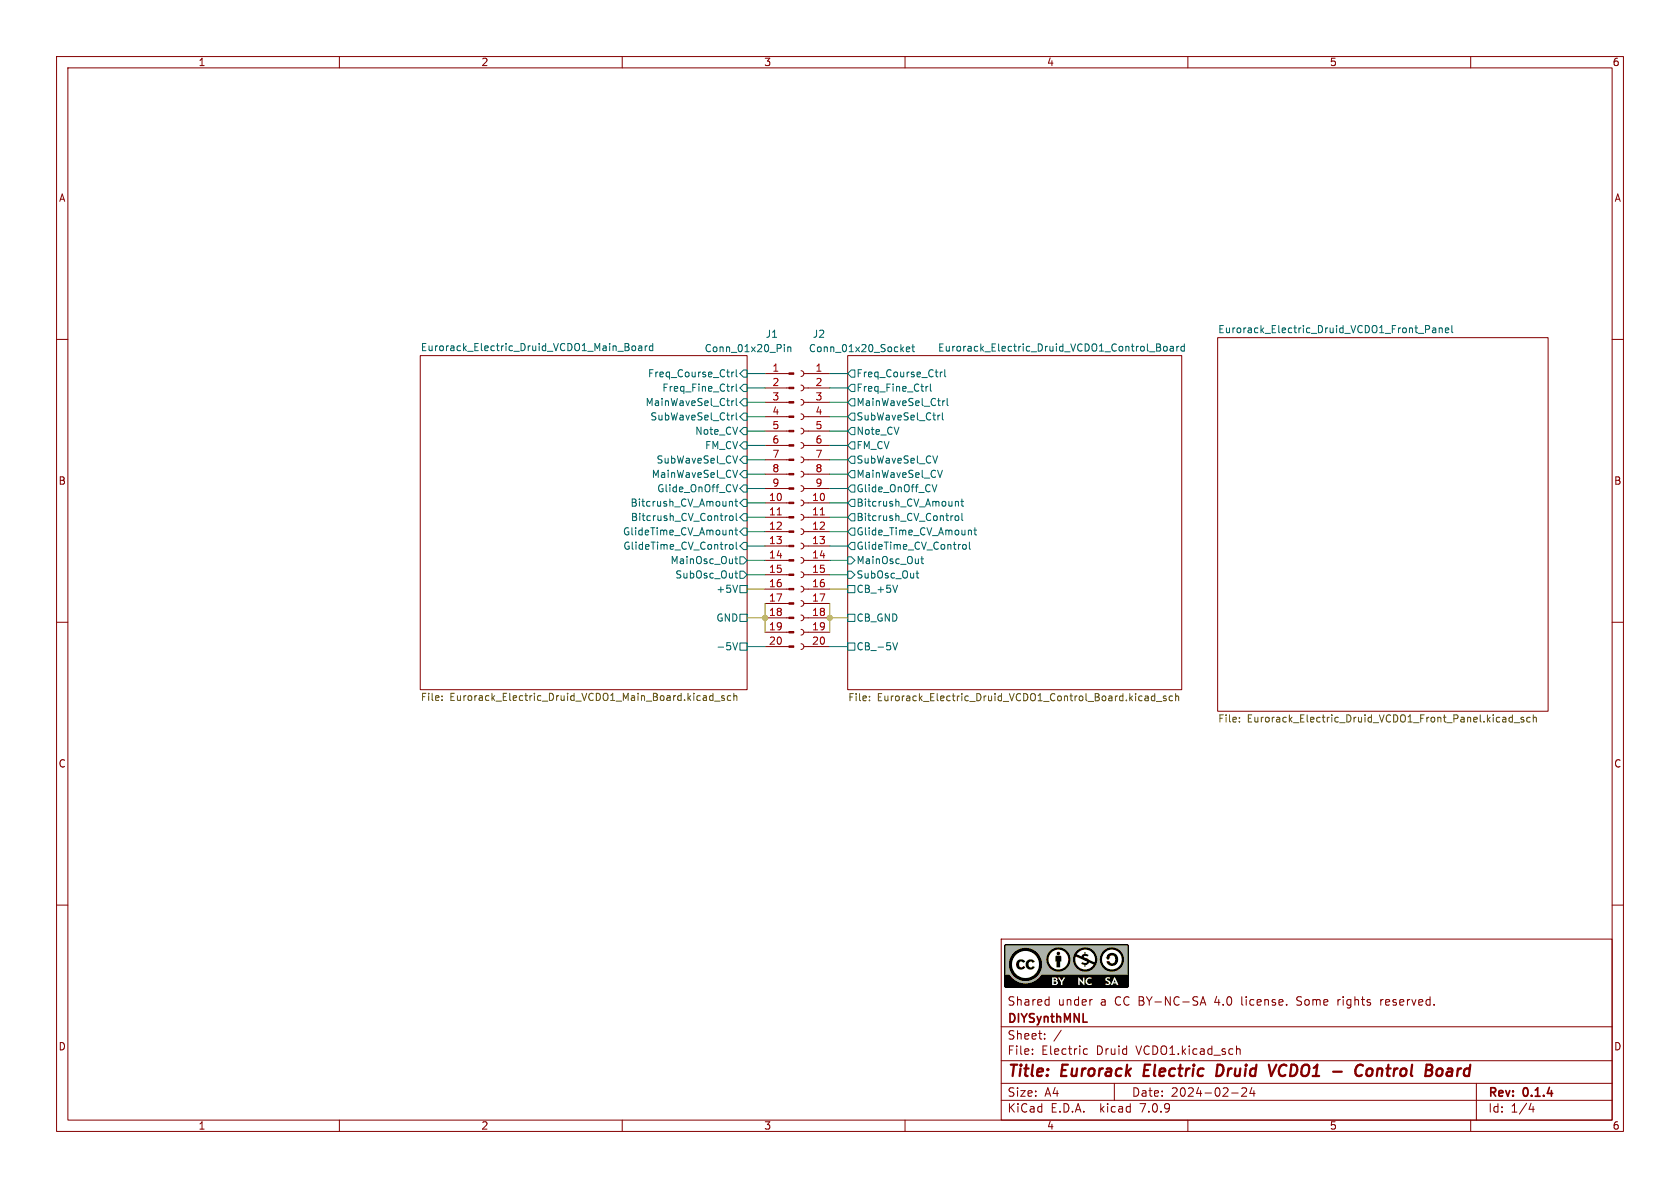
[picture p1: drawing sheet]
(kicad_sch (version 20230121) (generator eeschema)

 (paper "A4")

 (title_block
  (title "Eurorack Electric Druid VCDO1 - Control Board")
  (date "2024-02-24")
  (rev "0.1.4")
  (company "DIYSynthMNL")
  (comment 1 "Shared under a CC BY-NC-SA 4.0 license. Some rights reserved."))

 (lib_symbols
  (symbol "Connector:Conn_01x20_Pin" (pin_names (offset 1.016) hide) (in_bom yes) (on_board yes)
   (property "Reference" "J" (at 0 25.4 0) (effects (font (size 1.27 1.27))))
   (property "Value" "Conn_01x20_Pin" (at 0 -27.94 0) (effects (font (size 1.27 1.27))))
   (property "Footprint" "" (at 0 0 0) (effects (font (size 1.27 1.27)) hide))
   (property "Datasheet" "~" (at 0 0 0) (effects (font (size 1.27 1.27)) hide))
   (property "ki_locked" "" (at 0 0 0) (effects (font (size 1.27 1.27))))
   (symbol "Conn_01x20_Pin_1_1"
    (polyline (pts (xy 1.27 -25.4) (xy 0.8636 -25.4)) (stroke (width 0.1524) (type default)) (fill (type none)))
    (polyline (pts (xy 1.27 -22.86) (xy 0.8636 -22.86)) (stroke (width 0.1524) (type default)) (fill (type none)))
    (polyline (pts (xy 1.27 -20.32) (xy 0.8636 -20.32)) (stroke (width 0.1524) (type default)) (fill (type none)))
    (polyline (pts (xy 1.27 -17.78) (xy 0.8636 -17.78)) (stroke (width 0.1524) (type default)) (fill (type none)))
    (polyline (pts (xy 1.27 -15.24) (xy 0.8636 -15.24)) (stroke (width 0.1524) (type default)) (fill (type none)))
    (polyline (pts (xy 1.27 -12.7) (xy 0.8636 -12.7)) (stroke (width 0.1524) (type default)) (fill (type none)))
    (polyline (pts (xy 1.27 -10.16) (xy 0.8636 -10.16)) (stroke (width 0.1524) (type default)) (fill (type none)))
    (polyline (pts (xy 1.27 -7.62) (xy 0.8636 -7.62)) (stroke (width 0.1524) (type default)) (fill (type none)))
    (polyline (pts (xy 1.27 -5.08) (xy 0.8636 -5.08)) (stroke (width 0.1524) (type default)) (fill (type none)))
    (polyline (pts (xy 1.27 -2.54) (xy 0.8636 -2.54)) (stroke (width 0.1524) (type default)) (fill (type none)))
    (polyline (pts (xy 1.27 0) (xy 0.8636 0)) (stroke (width 0.1524) (type default)) (fill (type none)))
    (polyline (pts (xy 1.27 2.54) (xy 0.8636 2.54)) (stroke (width 0.1524) (type default)) (fill (type none)))
    (polyline (pts (xy 1.27 5.08) (xy 0.8636 5.08)) (stroke (width 0.1524) (type default)) (fill (type none)))
    (polyline (pts (xy 1.27 7.62) (xy 0.8636 7.62)) (stroke (width 0.1524) (type default)) (fill (type none)))
    (polyline (pts (xy 1.27 10.16) (xy 0.8636 10.16)) (stroke (width 0.1524) (type default)) (fill (type none)))
    (polyline (pts (xy 1.27 12.7) (xy 0.8636 12.7)) (stroke (width 0.1524) (type default)) (fill (type none)))
    (polyline (pts (xy 1.27 15.24) (xy 0.8636 15.24)) (stroke (width 0.1524) (type default)) (fill (type none)))
    (polyline (pts (xy 1.27 17.78) (xy 0.8636 17.78)) (stroke (width 0.1524) (type default)) (fill (type none)))
    (polyline (pts (xy 1.27 20.32) (xy 0.8636 20.32)) (stroke (width 0.1524) (type default)) (fill (type none)))
    (polyline (pts (xy 1.27 22.86) (xy 0.8636 22.86)) (stroke (width 0.1524) (type default)) (fill (type none)))
    (rectangle (start 0.8636 -25.273) (end 0 -25.527) (stroke (width 0.1524) (type default)) (fill (type outline)))
    (rectangle (start 0.8636 -22.733) (end 0 -22.987) (stroke (width 0.1524) (type default)) (fill (type outline)))
    (rectangle (start 0.8636 -20.193) (end 0 -20.447) (stroke (width 0.1524) (type default)) (fill (type outline)))
    (rectangle (start 0.8636 -17.653) (end 0 -17.907) (stroke (width 0.1524) (type default)) (fill (type outline)))
    (rectangle (start 0.8636 -15.113) (end 0 -15.367) (stroke (width 0.1524) (type default)) (fill (type outline)))
    (rectangle (start 0.8636 -12.573) (end 0 -12.827) (stroke (width 0.1524) (type default)) (fill (type outline)))
    (rectangle (start 0.8636 -10.033) (end 0 -10.287) (stroke (width 0.1524) (type default)) (fill (type outline)))
    (rectangle (start 0.8636 -7.493) (end 0 -7.747) (stroke (width 0.1524) (type default)) (fill (type outline)))
    (rectangle (start 0.8636 -4.953) (end 0 -5.207) (stroke (width 0.1524) (type default)) (fill (type outline)))
    (rectangle (start 0.8636 -2.413) (end 0 -2.667) (stroke (width 0.1524) (type default)) (fill (type outline)))
    (rectangle (start 0.8636 0.127) (end 0 -0.127) (stroke (width 0.1524) (type default)) (fill (type outline)))
    (rectangle (start 0.8636 2.667) (end 0 2.413) (stroke (width 0.1524) (type default)) (fill (type outline)))
    (rectangle (start 0.8636 5.207) (end 0 4.953) (stroke (width 0.1524) (type default)) (fill (type outline)))
    (rectangle (start 0.8636 7.747) (end 0 7.493) (stroke (width 0.1524) (type default)) (fill (type outline)))
    (rectangle (start 0.8636 10.287) (end 0 10.033) (stroke (width 0.1524) (type default)) (fill (type outline)))
    (rectangle (start 0.8636 12.827) (end 0 12.573) (stroke (width 0.1524) (type default)) (fill (type outline)))
    (rectangle (start 0.8636 15.367) (end 0 15.113) (stroke (width 0.1524) (type default)) (fill (type outline)))
    (rectangle (start 0.8636 17.907) (end 0 17.653) (stroke (width 0.1524) (type default)) (fill (type outline)))
    (rectangle (start 0.8636 20.447) (end 0 20.193) (stroke (width 0.1524) (type default)) (fill (type outline)))
    (rectangle (start 0.8636 22.987) (end 0 22.733) (stroke (width 0.1524) (type default)) (fill (type outline)))
    (pin passive line (at 5.08 22.86 180) (length 3.81) (name "Pin_1" (effects (font (size 1.27 1.27)))) (number "1" (effects (font (size 1.27 1.27)))))
    (pin passive line (at 5.08 0 180) (length 3.81) (name "Pin_10" (effects (font (size 1.27 1.27)))) (number "10" (effects (font (size 1.27 1.27)))))
    (pin passive line (at 5.08 -2.54 180) (length 3.81) (name "Pin_11" (effects (font (size 1.27 1.27)))) (number "11" (effects (font (size 1.27 1.27)))))
    (pin passive line (at 5.08 -5.08 180) (length 3.81) (name "Pin_12" (effects (font (size 1.27 1.27)))) (number "12" (effects (font (size 1.27 1.27)))))
    (pin passive line (at 5.08 -7.62 180) (length 3.81) (name "Pin_13" (effects (font (size 1.27 1.27)))) (number "13" (effects (font (size 1.27 1.27)))))
    (pin passive line (at 5.08 -10.16 180) (length 3.81) (name "Pin_14" (effects (font (size 1.27 1.27)))) (number "14" (effects (font (size 1.27 1.27)))))
    (pin passive line (at 5.08 -12.7 180) (length 3.81) (name "Pin_15" (effects (font (size 1.27 1.27)))) (number "15" (effects (font (size 1.27 1.27)))))
    (pin passive line (at 5.08 -15.24 180) (length 3.81) (name "Pin_16" (effects (font (size 1.27 1.27)))) (number "16" (effects (font (size 1.27 1.27)))))
    (pin passive line (at 5.08 -17.78 180) (length 3.81) (name "Pin_17" (effects (font (size 1.27 1.27)))) (number "17" (effects (font (size 1.27 1.27)))))
    (pin passive line (at 5.08 -20.32 180) (length 3.81) (name "Pin_18" (effects (font (size 1.27 1.27)))) (number "18" (effects (font (size 1.27 1.27)))))
    (pin passive line (at 5.08 -22.86 180) (length 3.81) (name "Pin_19" (effects (font (size 1.27 1.27)))) (number "19" (effects (font (size 1.27 1.27)))))
    (pin passive line (at 5.08 20.32 180) (length 3.81) (name "Pin_2" (effects (font (size 1.27 1.27)))) (number "2" (effects (font (size 1.27 1.27)))))
    (pin passive line (at 5.08 -25.4 180) (length 3.81) (name "Pin_20" (effects (font (size 1.27 1.27)))) (number "20" (effects (font (size 1.27 1.27)))))
    (pin passive line (at 5.08 17.78 180) (length 3.81) (name "Pin_3" (effects (font (size 1.27 1.27)))) (number "3" (effects (font (size 1.27 1.27)))))
    (pin passive line (at 5.08 15.24 180) (length 3.81) (name "Pin_4" (effects (font (size 1.27 1.27)))) (number "4" (effects (font (size 1.27 1.27)))))
    (pin passive line (at 5.08 12.7 180) (length 3.81) (name "Pin_5" (effects (font (size 1.27 1.27)))) (number "5" (effects (font (size 1.27 1.27)))))
    (pin passive line (at 5.08 10.16 180) (length 3.81) (name "Pin_6" (effects (font (size 1.27 1.27)))) (number "6" (effects (font (size 1.27 1.27)))))
    (pin passive line (at 5.08 7.62 180) (length 3.81) (name "Pin_7" (effects (font (size 1.27 1.27)))) (number "7" (effects (font (size 1.27 1.27)))))
    (pin passive line (at 5.08 5.08 180) (length 3.81) (name "Pin_8" (effects (font (size 1.27 1.27)))) (number "8" (effects (font (size 1.27 1.27)))))
    (pin passive line (at 5.08 2.54 180) (length 3.81) (name "Pin_9" (effects (font (size 1.27 1.27)))) (number "9" (effects (font (size 1.27 1.27)))))))
  (symbol "Connector:Conn_01x20_Socket" (pin_names (offset 1.016) hide) (in_bom yes) (on_board yes)
   (property "Reference" "J" (at 0 25.4 0) (effects (font (size 1.27 1.27))))
   (property "Value" "Conn_01x20_Socket" (at 0 -27.94 0) (effects (font (size 1.27 1.27))))
   (property "Footprint" "" (at 0 0 0) (effects (font (size 1.27 1.27)) hide))
   (property "Datasheet" "~" (at 0 0 0) (effects (font (size 1.27 1.27)) hide))
   (property "ki_locked" "" (at 0 0 0) (effects (font (size 1.27 1.27))))
   (symbol "Conn_01x20_Socket_1_1"
    (arc (start 0 -24.892) (mid -0.5058 -25.4) (end 0 -25.908) (stroke (width 0.1524) (type default)) (fill (type none)))
    (arc (start 0 -22.352) (mid -0.5058 -22.86) (end 0 -23.368) (stroke (width 0.1524) (type default)) (fill (type none)))
    (arc (start 0 -19.812) (mid -0.5058 -20.32) (end 0 -20.828) (stroke (width 0.1524) (type default)) (fill (type none)))
    (arc (start 0 -17.272) (mid -0.5058 -17.78) (end 0 -18.288) (stroke (width 0.1524) (type default)) (fill (type none)))
    (arc (start 0 -14.732) (mid -0.5058 -15.24) (end 0 -15.748) (stroke (width 0.1524) (type default)) (fill (type none)))
    (arc (start 0 -12.192) (mid -0.5058 -12.7) (end 0 -13.208) (stroke (width 0.1524) (type default)) (fill (type none)))
    (arc (start 0 -9.652) (mid -0.5058 -10.16) (end 0 -10.668) (stroke (width 0.1524) (type default)) (fill (type none)))
    (arc (start 0 -7.112) (mid -0.5058 -7.62) (end 0 -8.128) (stroke (width 0.1524) (type default)) (fill (type none)))
    (arc (start 0 -4.572) (mid -0.5058 -5.08) (end 0 -5.588) (stroke (width 0.1524) (type default)) (fill (type none)))
    (arc (start 0 -2.032) (mid -0.5058 -2.54) (end 0 -3.048) (stroke (width 0.1524) (type default)) (fill (type none)))
    (polyline (pts (xy -1.27 -25.4) (xy -0.508 -25.4)) (stroke (width 0.1524) (type default)) (fill (type none)))
    (polyline (pts (xy -1.27 -22.86) (xy -0.508 -22.86)) (stroke (width 0.1524) (type default)) (fill (type none)))
    (polyline (pts (xy -1.27 -20.32) (xy -0.508 -20.32)) (stroke (width 0.1524) (type default)) (fill (type none)))
    (polyline (pts (xy -1.27 -17.78) (xy -0.508 -17.78)) (stroke (width 0.1524) (type default)) (fill (type none)))
    (polyline (pts (xy -1.27 -15.24) (xy -0.508 -15.24)) (stroke (width 0.1524) (type default)) (fill (type none)))
    (polyline (pts (xy -1.27 -12.7) (xy -0.508 -12.7)) (stroke (width 0.1524) (type default)) (fill (type none)))
    (polyline (pts (xy -1.27 -10.16) (xy -0.508 -10.16)) (stroke (width 0.1524) (type default)) (fill (type none)))
    (polyline (pts (xy -1.27 -7.62) (xy -0.508 -7.62)) (stroke (width 0.1524) (type default)) (fill (type none)))
    (polyline (pts (xy -1.27 -5.08) (xy -0.508 -5.08)) (stroke (width 0.1524) (type default)) (fill (type none)))
    (polyline (pts (xy -1.27 -2.54) (xy -0.508 -2.54)) (stroke (width 0.1524) (type default)) (fill (type none)))
    (polyline (pts (xy -1.27 0) (xy -0.508 0)) (stroke (width 0.1524) (type default)) (fill (type none)))
    (polyline (pts (xy -1.27 2.54) (xy -0.508 2.54)) (stroke (width 0.1524) (type default)) (fill (type none)))
    (polyline (pts (xy -1.27 5.08) (xy -0.508 5.08)) (stroke (width 0.1524) (type default)) (fill (type none)))
    (polyline (pts (xy -1.27 7.62) (xy -0.508 7.62)) (stroke (width 0.1524) (type default)) (fill (type none)))
    (polyline (pts (xy -1.27 10.16) (xy -0.508 10.16)) (stroke (width 0.1524) (type default)) (fill (type none)))
    (polyline (pts (xy -1.27 12.7) (xy -0.508 12.7)) (stroke (width 0.1524) (type default)) (fill (type none)))
    (polyline (pts (xy -1.27 15.24) (xy -0.508 15.24)) (stroke (width 0.1524) (type default)) (fill (type none)))
    (polyline (pts (xy -1.27 17.78) (xy -0.508 17.78)) (stroke (width 0.1524) (type default)) (fill (type none)))
    (polyline (pts (xy -1.27 20.32) (xy -0.508 20.32)) (stroke (width 0.1524) (type default)) (fill (type none)))
    (polyline (pts (xy -1.27 22.86) (xy -0.508 22.86)) (stroke (width 0.1524) (type default)) (fill (type none)))
    (arc (start 0 0.508) (mid -0.5058 0) (end 0 -0.508) (stroke (width 0.1524) (type default)) (fill (type none)))
    (arc (start 0 3.048) (mid -0.5058 2.54) (end 0 2.032) (stroke (width 0.1524) (type default)) (fill (type none)))
    (arc (start 0 5.588) (mid -0.5058 5.08) (end 0 4.572) (stroke (width 0.1524) (type default)) (fill (type none)))
    (arc (start 0 8.128) (mid -0.5058 7.62) (end 0 7.112) (stroke (width 0.1524) (type default)) (fill (type none)))
    (arc (start 0 10.668) (mid -0.5058 10.16) (end 0 9.652) (stroke (width 0.1524) (type default)) (fill (type none)))
    (arc (start 0 13.208) (mid -0.5058 12.7) (end 0 12.192) (stroke (width 0.1524) (type default)) (fill (type none)))
    (arc (start 0 15.748) (mid -0.5058 15.24) (end 0 14.732) (stroke (width 0.1524) (type default)) (fill (type none)))
    (arc (start 0 18.288) (mid -0.5058 17.78) (end 0 17.272) (stroke (width 0.1524) (type default)) (fill (type none)))
    (arc (start 0 20.828) (mid -0.5058 20.32) (end 0 19.812) (stroke (width 0.1524) (type default)) (fill (type none)))
    (arc (start 0 23.368) (mid -0.5058 22.86) (end 0 22.352) (stroke (width 0.1524) (type default)) (fill (type none)))
    (pin passive line (at -5.08 22.86 0) (length 3.81) (name "Pin_1" (effects (font (size 1.27 1.27)))) (number "1" (effects (font (size 1.27 1.27)))))
    (pin passive line (at -5.08 0 0) (length 3.81) (name "Pin_10" (effects (font (size 1.27 1.27)))) (number "10" (effects (font (size 1.27 1.27)))))
    (pin passive line (at -5.08 -2.54 0) (length 3.81) (name "Pin_11" (effects (font (size 1.27 1.27)))) (number "11" (effects (font (size 1.27 1.27)))))
    (pin passive line (at -5.08 -5.08 0) (length 3.81) (name "Pin_12" (effects (font (size 1.27 1.27)))) (number "12" (effects (font (size 1.27 1.27)))))
    (pin passive line (at -5.08 -7.62 0) (length 3.81) (name "Pin_13" (effects (font (size 1.27 1.27)))) (number "13" (effects (font (size 1.27 1.27)))))
    (pin passive line (at -5.08 -10.16 0) (length 3.81) (name "Pin_14" (effects (font (size 1.27 1.27)))) (number "14" (effects (font (size 1.27 1.27)))))
    (pin passive line (at -5.08 -12.7 0) (length 3.81) (name "Pin_15" (effects (font (size 1.27 1.27)))) (number "15" (effects (font (size 1.27 1.27)))))
    (pin passive line (at -5.08 -15.24 0) (length 3.81) (name "Pin_16" (effects (font (size 1.27 1.27)))) (number "16" (effects (font (size 1.27 1.27)))))
    (pin passive line (at -5.08 -17.78 0) (length 3.81) (name "Pin_17" (effects (font (size 1.27 1.27)))) (number "17" (effects (font (size 1.27 1.27)))))
    (pin passive line (at -5.08 -20.32 0) (length 3.81) (name "Pin_18" (effects (font (size 1.27 1.27)))) (number "18" (effects (font (size 1.27 1.27)))))
    (pin passive line (at -5.08 -22.86 0) (length 3.81) (name "Pin_19" (effects (font (size 1.27 1.27)))) (number "19" (effects (font (size 1.27 1.27)))))
    (pin passive line (at -5.08 20.32 0) (length 3.81) (name "Pin_2" (effects (font (size 1.27 1.27)))) (number "2" (effects (font (size 1.27 1.27)))))
    (pin passive line (at -5.08 -25.4 0) (length 3.81) (name "Pin_20" (effects (font (size 1.27 1.27)))) (number "20" (effects (font (size 1.27 1.27)))))
    (pin passive line (at -5.08 17.78 0) (length 3.81) (name "Pin_3" (effects (font (size 1.27 1.27)))) (number "3" (effects (font (size 1.27 1.27)))))
    (pin passive line (at -5.08 15.24 0) (length 3.81) (name "Pin_4" (effects (font (size 1.27 1.27)))) (number "4" (effects (font (size 1.27 1.27)))))
    (pin passive line (at -5.08 12.7 0) (length 3.81) (name "Pin_5" (effects (font (size 1.27 1.27)))) (number "5" (effects (font (size 1.27 1.27)))))
    (pin passive line (at -5.08 10.16 0) (length 3.81) (name "Pin_6" (effects (font (size 1.27 1.27)))) (number "6" (effects (font (size 1.27 1.27)))))
    (pin passive line (at -5.08 7.62 0) (length 3.81) (name "Pin_7" (effects (font (size 1.27 1.27)))) (number "7" (effects (font (size 1.27 1.27)))))
    (pin passive line (at -5.08 5.08 0) (length 3.81) (name "Pin_8" (effects (font (size 1.27 1.27)))) (number "8" (effects (font (size 1.27 1.27)))))
    (pin passive line (at -5.08 2.54 0) (length 3.81) (name "Pin_9" (effects (font (size 1.27 1.27)))) (number "9" (effects (font (size 1.27 1.27))))))))

 (junction (at 135.255 109.22) (diameter 0) (color 0 0 0 0))
 (junction (at 146.685 109.22) (diameter 0) (color 0 0 0 0))

 (wire (pts (xy 135.255 106.68) (xy 135.255 109.22)) (stroke (width 0) (type default)))
 (wire (pts (xy 146.685 78.74) (xy 149.86 78.74)) (stroke (width 0) (type default)))
 (wire (pts (xy 132.08 76.2) (xy 135.255 76.2)) (stroke (width 0) (type default)))
 (wire (pts (xy 132.08 91.44) (xy 135.255 91.44)) (stroke (width 0) (type default)))
 (wire (pts (xy 132.08 101.6) (xy 135.255 101.6)) (stroke (width 0) (type default)))
 (wire (pts (xy 132.08 68.58) (xy 135.255 68.58)) (stroke (width 0) (type default)))
 (wire (pts (xy 146.685 66.04) (xy 149.86 66.04)) (stroke (width 0) (type default)))
 (wire (pts (xy 146.685 93.98) (xy 149.86 93.98)) (stroke (width 0) (type default)))
 (wire (pts (xy 146.685 99.06) (xy 149.86 99.06)) (stroke (width 0) (type default)))
 (wire (pts (xy 132.08 83.82) (xy 135.255 83.82)) (stroke (width 0) (type default)))
 (wire (pts (xy 132.08 114.3) (xy 135.255 114.3)) (stroke (width 0) (type default)))
 (wire (pts (xy 146.685 81.28) (xy 149.86 81.28)) (stroke (width 0) (type default)))
 (wire (pts (xy 146.685 88.9) (xy 149.86 88.9)) (stroke (width 0) (type default)))
 (wire (pts (xy 146.685 73.66) (xy 149.86 73.66)) (stroke (width 0) (type default)))
 (wire (pts (xy 132.08 93.98) (xy 135.255 93.98)) (stroke (width 0) (type default)))
 (wire (pts (xy 146.685 104.14) (xy 149.86 104.14)) (stroke (width 0) (type default)))
 (wire (pts (xy 146.685 76.2) (xy 149.86 76.2)) (stroke (width 0) (type default)))
 (wire (pts (xy 132.08 99.06) (xy 135.255 99.06)) (stroke (width 0) (type default)))
 (wire (pts (xy 146.685 109.22) (xy 149.86 109.22)) (stroke (width 0) (type default)))
 (wire (pts (xy 132.08 73.66) (xy 135.255 73.66)) (stroke (width 0) (type default)))
 (wire (pts (xy 146.685 91.44) (xy 149.86 91.44)) (stroke (width 0) (type default)))
 (wire (pts (xy 146.685 106.68) (xy 146.685 109.22)) (stroke (width 0) (type default)))
 (wire (pts (xy 132.08 96.52) (xy 135.255 96.52)) (stroke (width 0) (type default)))
 (wire (pts (xy 132.08 86.36) (xy 135.255 86.36)) (stroke (width 0) (type default)))
 (wire (pts (xy 146.685 68.58) (xy 149.86 68.58)) (stroke (width 0) (type default)))
 (wire (pts (xy 132.08 81.28) (xy 135.255 81.28)) (stroke (width 0) (type default)))
 (wire (pts (xy 132.08 66.04) (xy 135.255 66.04)) (stroke (width 0) (type default)))
 (wire (pts (xy 135.255 109.22) (xy 135.255 111.76)) (stroke (width 0) (type default)))
 (wire (pts (xy 132.08 71.12) (xy 135.255 71.12)) (stroke (width 0) (type default)))
 (wire (pts (xy 132.08 88.9) (xy 135.255 88.9)) (stroke (width 0) (type default)))
 (wire (pts (xy 132.08 78.74) (xy 135.255 78.74)) (stroke (width 0) (type default)))
 (wire (pts (xy 146.685 96.52) (xy 149.86 96.52)) (stroke (width 0) (type default)))
 (wire (pts (xy 146.685 101.6) (xy 149.86 101.6)) (stroke (width 0) (type default)))
 (wire (pts (xy 132.08 104.14) (xy 135.255 104.14)) (stroke (width 0) (type default)))
 (wire (pts (xy 146.685 114.3) (xy 149.86 114.3)) (stroke (width 0) (type default)))
 (wire (pts (xy 146.685 86.36) (xy 149.86 86.36)) (stroke (width 0) (type default)))
 (wire (pts (xy 132.08 109.22) (xy 135.255 109.22)) (stroke (width 0) (type default)))
 (wire (pts (xy 146.685 71.12) (xy 149.86 71.12)) (stroke (width 0) (type default)))
 (wire (pts (xy 146.685 109.22) (xy 146.685 111.76)) (stroke (width 0) (type default)))
 (wire (pts (xy 146.685 83.82) (xy 149.86 83.82)) (stroke (width 0) (type default)))

 (image (at 188.595 170.815) (scale 0.336315)
  (data))

 (symbol (lib_id "Connector:Conn_01x20_Pin") (at 140.335 88.9 0) (mirror y) (unit 1) (in_bom yes) (on_board yes) (dnp no)
  (property "Reference" "J1" (at 135.255 59.055 0) (effects (font (size 1.27 1.27)) (justify right)))
  (property "Value" "Conn_01x20_Pin" (at 124.46 61.595 0) (effects (font (size 1.27 1.27)) (justify right)))
  (property "Footprint" "" (at 140.335 88.9 0) (effects (font (size 1.27 1.27)) hide))
  (property "Datasheet" "~" (at 140.335 88.9 0) (effects (font (size 1.27 1.27)) hide)) (pin "11") (pin "20") (pin "6") (pin "7") (pin "15") (pin "1") (pin "2") (pin "8") (pin "17") (pin "12") (pin "10") (pin "13") (pin "9") (pin "19") (pin "5") (pin "16") (pin "18") (pin "14") (pin "3") (pin "4"))

 (symbol (lib_id "Connector:Conn_01x20_Socket") (at 141.605 88.9 0) (mirror y) (unit 1) (in_bom yes) (on_board yes) (dnp no)
  (property "Reference" "J2" (at 144.78 59.055 0) (effects (font (size 1.27 1.27))))
  (property "Value" "Conn_01x20_Socket" (at 152.4 61.595 0) (effects (font (size 1.27 1.27))))
  (property "Footprint" "" (at 141.605 88.9 0) (effects (font (size 1.27 1.27)) hide))
  (property "Datasheet" "~" (at 141.605 88.9 0) (effects (font (size 1.27 1.27)) hide)) (pin "4") (pin "5") (pin "19") (pin "7") (pin "16") (pin "18") (pin "8") (pin "9") (pin "6") (pin "3") (pin "2") (pin "11") (pin "14") (pin "15") (pin "1") (pin "12") (pin "17") (pin "13") (pin "20") (pin "10"))

 (sheet (at 74.295 62.865) (size 57.785 59.055) (fields_autoplaced) (stroke (width 0.1524) (type solid)) (fill (color 0 0 0 0.0000))
  (property "Sheetname" "Eurorack_Electric_Druid_VCDO1_Main_Board" (at 74.295 62.1534 0) (effects (font (size 1.27 1.27)) (justify left bottom)))
  (property "Sheetfile" "Eurorack_Electric_Druid_VCDO1_Main_Board.kicad_sch" (at 74.295 122.5046 0) (effects (font (size 1.27 1.27)) (justify left top))) (pin "Note_CV" input (at 132.08 76.2 0) (effects (font (size 1.27 1.27)) (justify right))) (pin "FM_CV" input (at 132.08 78.74 0) (effects (font (size 1.27 1.27)) (justify right))) (pin "MainWaveSel_CV" input (at 132.08 83.82 0) (effects (font (size 1.27 1.27)) (justify right))) (pin "SubOsc_Out" output (at 132.08 101.6 0) (effects (font (size 1.27 1.27)) (justify right))) (pin "MainOsc_Out" output (at 132.08 99.06 0) (effects (font (size 1.27 1.27)) (justify right)))
  (pin "-5V" passive (at 132.08 114.3 0) (effects (font (size 1.27 1.27)) (justify right)))
  (pin "+5V" passive (at 132.08 104.14 0) (effects (font (size 1.27 1.27)) (justify right))) (pin "GND" passive (at 132.08 109.22 0) (effects (font (size 1.27 1.27)) (justify right))) (pin "SubWaveSel_CV" input (at 132.08 81.28 0) (effects (font (size 1.27 1.27)) (justify right))) (pin "Freq_Course_Ctrl" input (at 132.08 66.04 0) (effects (font (size 1.27 1.27)) (justify right))) (pin "MainWaveSel_Ctrl" input (at 132.08 71.12 0) (effects (font (size 1.27 1.27)) (justify right))) (pin "SubWaveSel_Ctrl" input (at 132.08 73.66 0) (effects (font (size 1.27 1.27)) (justify right))) (pin "Freq_Fine_Ctrl" input (at 132.08 68.58 0) (effects (font (size 1.27 1.27)) (justify right))) (pin "Glide_OnOff_CV" input (at 132.08 86.36 0) (effects (font (size 1.27 1.27)) (justify right))) (pin "GlideTime_CV_Amount" input (at 132.08 93.98 0) (effects (font (size 1.27 1.27)) (justify right))) (pin "GlideTime_CV_Control" input (at 132.08 96.52 0) (effects (font (size 1.27 1.27)) (justify right))) (pin "Bitcrush_CV_Amount" input (at 132.08 88.9 0) (effects (font (size 1.27 1.27)) (justify right))) (pin "Bitcrush_CV_Control" input (at 132.08 91.44 0) (effects (font (size 1.27 1.27)) (justify right))))

 (sheet (at 149.86 62.865) (size 59.055 59.055) (stroke (width 0.1524) (type solid)) (fill (color 0 0 0 0.0000))
  (property "Sheetname" "Eurorack_Electric_Druid_VCDO1_Control_Board" (at 165.735 62.23 0) (effects (font (size 1.27 1.27)) (justify left bottom)))
  (property "Sheetfile" "Eurorack_Electric_Druid_VCDO1_Control_Board.kicad_sch" (at 149.86 122.555 0) (effects (font (size 1.27 1.27)) (justify left top))) (pin "MainOsc_Out" input (at 149.86 99.06 180) (effects (font (size 1.27 1.27)) (justify left))) (pin "SubOsc_Out" input (at 149.86 101.6 180) (effects (font (size 1.27 1.27)) (justify left))) (pin "Freq_Fine_Ctrl" output (at 149.86 68.58 180) (effects (font (size 1.27 1.27)) (justify left))) (pin "SubWaveSel_Ctrl" output (at 149.86 73.66 180) (effects (font (size 1.27 1.27)) (justify left))) (pin "Glide_OnOff_CV" output (at 149.86 86.36 180) (effects (font (size 1.27 1.27)) (justify left))) (pin "MainWaveSel_Ctrl" output (at 149.86 71.12 180) (effects (font (size 1.27 1.27)) (justify left))) (pin "Freq_Course_Ctrl" output (at 149.86 66.04 180) (effects (font (size 1.27 1.27)) (justify left))) (pin "Note_CV" output (at 149.86 76.2 180) (effects (font (size 1.27 1.27)) (justify left))) (pin "FM_CV" output (at 149.86 78.74 180) (effects (font (size 1.27 1.27)) (justify left))) (pin "SubWaveSel_CV" output (at 149.86 81.28 180) (effects (font (size 1.27 1.27)) (justify left))) (pin "MainWaveSel_CV" output (at 149.86 83.82 180) (effects (font (size 1.27 1.27)) (justify left))) (pin "CB_GND" passive (at 149.86 109.22 180) (effects (font (size 1.27 1.27)) (justify left))) (pin "CB_-5V" passive (at 149.86 114.3 180) (effects (font (size 1.27 1.27)) (justify left))) (pin "CB_+5V" passive (at 149.86 104.14 180) (effects (font (size 1.27 1.27)) (justify left))) (pin "Bitcrush_CV_Control" output (at 149.86 91.44 180) (effects (font (size 1.27 1.27)) (justify left))) (pin "Bitcrush_CV_Amount" output (at 149.86 88.9 180) (effects (font (size 1.27 1.27)) (justify left))) (pin "Glide_Time_CV_Amount" output (at 149.86 93.98 180) (effects (font (size 1.27 1.27)) (justify left))) (pin "GlideTime_CV_Control" output (at 149.86 96.52 180) (effects (font (size 1.27 1.27)) (justify left))))

 (sheet (at 215.265 59.69) (size 58.42 66.04) (fields_autoplaced) (stroke (width 0.1524) (type solid)) (fill (color 0 0 0 0.0000))
  (property "Sheetname" "Eurorack_Electric_Druid_VCDO1_Front_Panel" (at 215.265 58.9784 0) (effects (font (size 1.27 1.27)) (justify left bottom)))
  (property "Sheetfile" "Eurorack_Electric_Druid_VCDO1_Front_Panel.kicad_sch" (at 215.265 126.3146 0) (effects (font (size 1.27 1.27)) (justify left top))))

 (sheet_instances (path "" (page "1"))))
